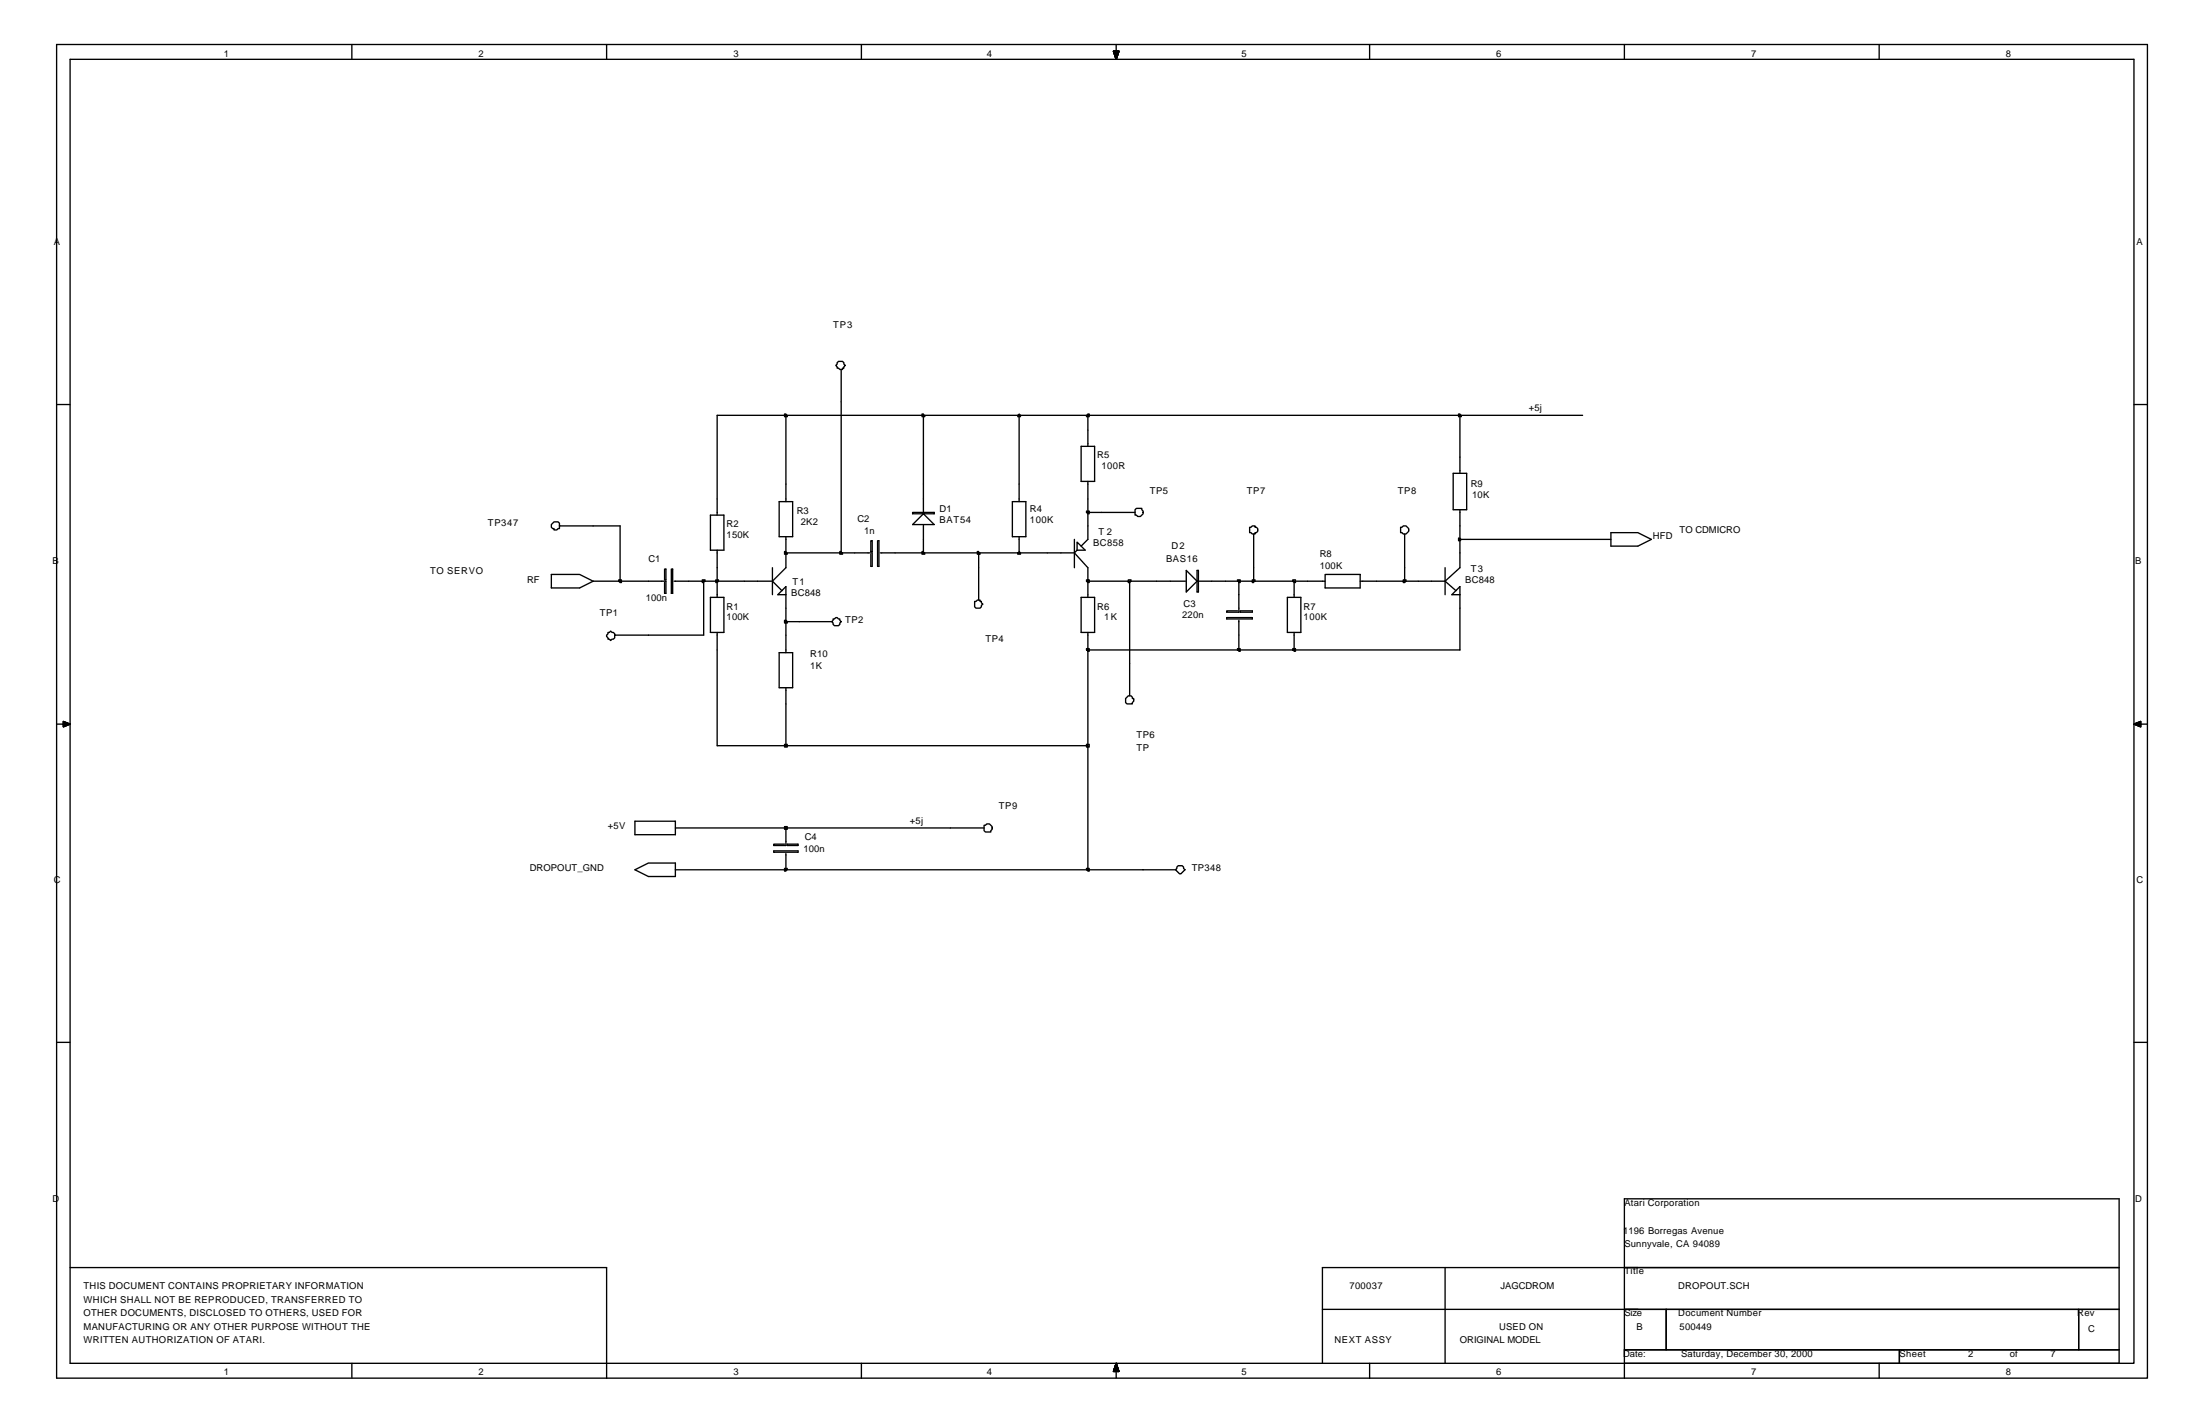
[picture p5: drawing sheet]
<svg xmlns="http://www.w3.org/2000/svg" width="432mm" height="279mm" viewBox="0 0 432 279" stroke-linecap="round" stroke-linejoin="round" font-family="sans-serif">
<g fill="none" stroke="#000" stroke-width=".26">
<path d="M11.1 8.7h410.4v261.7h-410.4zM13.8 11.6h405v255.9h-405zM69.1 8.7v2.9M119.1 8.7v2.9M169.1 8.7v2.9M219.1 8.7v2.9M268.8 8.7v2.9M318.8 8.7v2.9M368.8 8.7v2.9M11.1 79.4h2.7M164.3 71.2l.3-.3h.8l.5 .8-.3 .3v.2h-.2v.3h-.6l-.2-.3h-.3v-.2l-.3-.3 .3-.3zM165.1 72.5v36"/>
<path d="M418.8 79.4h2.7M152.9 98.4h2.7v6.9h-2.7zM154 81.2h.3v.3h.2v.3h-.5zM154.3 81.5v16.9M181 81.2h.2v.3h.3v.3h-.5zM181.2 81.5v19.3M198.7 98.4h2.6v6.9h-2.6zM200 81.2l.3 .3v.3h-.5v-.3h.2zM200 81.5v16.9M212.2 87.6h2.6v6.9h-2.6zM213.5 81.2h.3v.6h-.5v-.3h.2zM213.5 81.5v6.1"/>
<path d="M213.5 94.5v11.3l-1.3 1.4M285.2 92.9h2.7v7.1h-2.7zM286.3 81.2h.2v.3h.3v.3h-.5zM286.5 81.5v11.4M310.6 81.5h-169.8v19.6M108.2 112.7h5.6l2.6 1.3-2.6 1.4h-5.6zM109.8 103.2v-.5a.91 .91 0 0 0-1.1-.3 .91 .91 0 0 0-.5 1.1l.3 .2h.2v.3h.6l.2-.3h.3v-.5h11.9v10.8M116.4 114h14.3v2.4h-.3v-2.1M121.4 113.8h.6v.5h-.3l-.3-.3zM130.4 111.7h.3v2.1h-.3zM131.8 111.7h.2v4.7h-.2zM132.3 114h19.3"/>
<path d="M137.8 113.8h.6v.2h-.3v.3h-.3zM138.1 114v10.6h-17.5v.5l-.7 .6-.3-.3h-.3v-.3l-.2-.2 .2-.8h.3l.3-.3 .7 .6v.2M139.4 101.1h2.7v6.8h-2.7zM139.4 117.2h2.7v6.9h-2.7zM140.5 113.8h.5v.2l-.2 .3h-.3zM140.8 107.9v9.3M151.6 114l1.9 1.9M151.6 111.4v5.3M154 108.2h.3v.3h.2v.2h-.5zM154.3 108.5h16.9v2.6h-.3v-2.4M154.3 105.3v6.1l-2.7 2.6M154.3 116.7h-1.6l1.6-1.6v13"/>
<path d="M164.8 108.2h.3v.3h.3v.2h-.6zM170.9 106.1h.3v2.1h-.3zM172.2 106.1h.3v5h-.3zM172.8 108.5h8.4M179.1 100.5h4.3v.3h-4.3zM179.1 102.9l2.1-2.1 2.2 2.1zM181 108.2h.2v.3h.3v.2h-.5zM181.2 108.5h18.8M181.2 102.9v5.6M191.3 118h.3l.2-.3h.6v.3h.2v.3l.3 .2-.3 .3a.67 .67 0 0 1-.8 .5 .67 .67 0 0 1-.5-.8zM191.8 108.2h.3v.3h.3v.2h-.6zM192.1 108.5v9.2"/>
<path d="M200 108.2l.3 .3v.2h-.5v-.2h.2zM200 105.3v3.2M210.9 108.5l2.6 2.9v5.8M210.9 105.8v5.6M211.4 106.4l1.6 1.5h-1.6zM211.4 107.9l-.5 .6h-10.9M212.2 117.2h2.6v6.9h-2.6zM213.3 100.3h.5v.5h-.3l-.2-.3zM213.3 113.8h.5v.5h-.3l-.2-.3zM213.5 114h19.3M213.5 100.5h9.3M221.5 113.8h.5v.2l-.3 .3h-.2z"/>
<path d="M221.7 114v22.5M222.8 100l.2-.3h1.1v.3a.75 .75 0 0 1 0 1.1 .75 .75 0 0 1-1.1 0h-.2zM232.8 111.9l2.1 2.1-2.1 2.2zM234.9 114h8.3M234.9 111.9h.3v4.3h-.3zM242.9 113.8h.5v.5h-.2v-.3h-.3zM243.2 114v6.1h-2.4v-.2h2.1M243.2 114h10.8M243.4 119.9h2.4v.2h-2.4zM245.3 103.5h.2l.3-.3h.5v.3h.3a.66 .66 0 0 1 0 1h-.3v.3h-.5l-.3-.3h-.2zM245.8 113.8h.5v.2h-.2v.3h-.3zM246.1 104.8v9.2"/>
<path d="M252.7 117.2h2.6v6.9h-2.6zM253.7 113.8h.6v.5h-.3l-.3-.3zM254 114h6.1M254 114v3.2M260.1 112.7h6.9v2.7h-6.9zM267 114h16.6M274.9 103.5h.3a.77 .77 0 0 1 1.1-.1 .77 .77 0 0 1 0 1.1 .77 .77 0 0 1-1.1 0h-.3zM275.4 113.8h.6v.2l-.3 .3h-.3zM275.7 104.8v9.2M283.6 114l2.2 1.9M283.6 111.4v5.3M286.3 105.6h.2v.2h.3l-.3 .3h-.2z"/>
<path d="M286.5 116.7h-1.5l1.5-1.6v12.4h-73M286.5 100v11.4l-2.9 2.6M286.5 105.8h29.7M316.2 104.5h5.3l2.6 1.3-2.6 1.4h-5.3zM140.8 124.1v22.2h72.7M152.9 128.1h2.7v6.8h-2.7zM154 121.7h.3l.2 .3v.2h-.5zM154.3 134.9v11.4M154.3 122h8.9M163.5 121.4h.3l.2-.2 .8 .2v.3l.3 .3-.3 .2v.3l-.2 .3h-.8l-.6-.8 .3-.3zM213.3 127.3h.5v.5h-.3v-.3h-.2zM213.5 124.1v46.6"/>
<path d="M220.9 137.1a.84 .84 0 0 1 1.1-.6l.2 .3v.3h.3v.5l-.3 .2v.3h-1l-.3-.3zM240.8 121.2h5v.2h-5zM242.9 127.3h.5v.5h-.2v-.3h-.3zM243.2 121.7v5.8M253.7 127.3h.6v.5h-.3v-.3h-.3zM254 124.1v3.4M11.1 142.1h2.7M154 146h.5v.6h-.5zM213.3 146h.5v.6h-.5zM418.8 142.1h2.7M124.6 170.7l2.7-1.4h5.3v2.7h-5.3zM124.6 161.1h8v2.7h-8z"/>
<path d="M132.6 162.5h60.5M132.6 170.7h98.1M151.9 167h4.7v.2h-4.7zM154 162.2h.5v.5h-.5zM154 170.4h.5v.3h-.2v.2h-.3zM154.3 162.5v3.4h-2.4v-.3h2.1M154.3 167.5v3.2M154.5 165.6h2.1v.3h-2.1zM193.1 161.9h.3a.75 .75 0 0 1 1.1 0 .75 .75 0 0 1 0 1.1v.2h-1.1l-.3-.2zM213.3 170.4h.5v.5h-.3v-.2h-.2zM231 170.1l.2-.2h.8l.6 .8-.8 .7h-.3l-.8-.7 .3-.3zM11.1 204.5h2.7"/>
<path d="M418.8 204.5h2.7M13.8 248.7h105.3v21.7M259.6 256.9h156.3M283.6 248.7v18.8M327 256.9v7.9M408 256.9v7.9M415.9 248.7h-156.3v18.8M69.1 267.5v2.9M169.1 267.5v2.9M219.1 267.5v2.9M268.8 267.5v2.9M318.8 267.5h97.1v-32.3h-97.1v35.2"/>
<path d="M318.8 264.8h97.1M368.8 267.5v2.9M372.8 264.8v2.7"/>
</g>
<g fill="#000" stroke="#000" stroke-width=".26">
<path d="M218.5 10.1h1.1l-.5 1.5z" fill-rule="evenodd"/>
<path d="M218.5 10.1h1.1l-.5 1.5z" fill-rule="evenodd"/>
<path d="M218.5 10.1h1.1l-.5 1.5z" fill-rule="evenodd"/>
<path d="M218.5 10.1h1.1l-.5 1.5z" fill-rule="evenodd"/>
<path d="M218.5 10.1h1.1l-.5 1.5z" fill-rule="evenodd"/>
<path d="M218.5 10.1h1.1l-.5 1.5z" fill-rule="evenodd"/>
<path d="M218.5 10.1h1.1l-.5 1.5z" fill-rule="evenodd"/>
<path d="M12.4 141.6l1.4 .5-1.4 .5z" fill-rule="evenodd"/>
<path d="M12.4 141.6l1.4 .5-1.4 .5z" fill-rule="evenodd"/>
<path d="M12.4 141.6l1.4 .5-1.4 .5z" fill-rule="evenodd"/>
<path d="M418.8 142.1l1.4-.5v1z" fill-rule="evenodd"/>
<path d="M418.8 142.1l1.4-.5v1z" fill-rule="evenodd"/>
<path d="M418.8 142.1l1.4-.5v1z" fill-rule="evenodd"/>
<path d="M219.1 267.5l.5 1.6h-1.1z" fill-rule="evenodd"/>
<path d="M219.1 267.5l.5 1.6h-1.1z" fill-rule="evenodd"/>
<path d="M219.1 267.5l.5 1.6h-1.1z" fill-rule="evenodd"/>
<path d="M219.1 267.5l.5 1.6h-1.1z" fill-rule="evenodd"/>
<path d="M219.1 267.5l.5 1.6h-1.1z" fill-rule="evenodd"/>
<path d="M219.1 267.5l.5 1.6h-1.1z" fill-rule="evenodd"/>
<path d="M219.1 267.5l.5 1.6h-1.1z" fill-rule="evenodd"/>
</g>
<g font-size="1.9">
<text x="43.9" y="11.1">1</text>
<text x="93.9" y="11.1">2</text>
<text x="143.9" y="11.1">3</text>
<text x="193.7" y="11.1">4</text>
<text x="243.7" y="11.1">5</text>
<text x="293.7" y="11.1">6</text>
<text x="343.7" y="11.1">7</text>
<text x="393.7" y="11.1">8</text>
<text x="10.6" y="48.2">A</text>
<text x="419.4" y="48.2">A</text>
<text x="163.5" y="64.3">TP3</text>
<text x="300" y="80.7">+5j</text>
<text x="215.4" y="90">R5</text>
<text x="216.2" y="92.1">100R</text>
<text x="288.7" y="95.5">R9</text>
<text x="156.4" y="100.8">R3</text>
<text x="184.4" y="100.5">D1</text>
<text x="202.1" y="100.5">R4</text>
<text x="225.7" y="96.8">TP5</text>
<text x="244.7" y="96.8">TP7</text>
<text x="274.4" y="96.8">TP8</text>
<text x="288.9" y="97.6">10K</text>
<text x="95.8" y="103.2">TP347</text>
<text x="142.6" y="103.5">R2</text>
<text x="142.6" y="105.6">150K</text>
<text x="157.2" y="102.9">2K2</text>
<text x="168.3" y="102.4">C2</text>
<text x="169.6" y="104.8">1n</text>
<text x="184.4" y="102.7">BAT54</text>
<text x="202.1" y="102.7">100K</text>
<text x="214.6" y="107.2">BC858</text>
<text x="215.6" y="105">T 2</text>
<text x="229.9" y="107.7">D2</text>
<text x="324.4" y="105.8">HFD</text>
<text x="329.7" y="104.5">TO CDMICRO</text>
<text x="10.3" y="110.6">B</text>
<text x="84.4" y="112.7">TO SERVO</text>
<text x="127.3" y="110.3">C1</text>
<text x="228.9" y="110.3">BAS16</text>
<text x="259" y="109.3">R8</text>
<text x="259" y="111.7">100K</text>
<text x="288.7" y="112.2">T3</text>
<text x="419.1" y="110.6">B</text>
<text x="103.5" y="114.3">RF</text>
<text x="126.7" y="118">100n</text>
<text x="142.6" y="119.6">R1</text>
<text x="155.3" y="116.9">BC848</text>
<text x="155.6" y="114.8">T1</text>
<text x="215.4" y="119.6">R6</text>
<text x="232.3" y="119.1">C3</text>
<text x="255.9" y="119.6">R7</text>
<text x="287.6" y="114.3">BC848</text>
<text x="117.7" y="120.9">TP1</text>
<text x="142.6" y="121.7">100K</text>
<text x="165.9" y="122.2">TP2</text>
<text x="193.4" y="125.9">TP4</text>
<text x="216.7" y="121.7">1 K</text>
<text x="232" y="121.2">220n</text>
<text x="255.9" y="121.7">100K</text>
<text x="159" y="128.9">R10</text>
<text x="159" y="131.2">1K</text>
<text x="223" y="144.7">TP6</text>
<text x="223" y="147.4">TP</text>
<text x="178.6" y="161.7">+5j</text>
<text x="196.1" y="158.8">TP9</text>
<text x="119.3" y="162.7">+5V</text>
<text x="157.7" y="167.2">100n</text>
<text x="158" y="164.8">C4</text>
<text x="10.6" y="173.3">C</text>
<text x="104" y="170.9">DROPOUT_GND</text>
<text x="233.9" y="170.9">TP348</text>
<text x="419.4" y="173.3">C</text>
<text x="10.3" y="235.7">D</text>
<text x="318.8" y="236.5">Atari Corporation</text>
<text x="419.1" y="235.7">D</text>
<text x="318.6" y="242.1">1196 Borregas Avenue</text>
<text x="318.8" y="244.7">Sunnyvale, CA 94089</text>
<text x="318.8" y="250">Title</text>
<text x="16.4" y="252.9">THIS DOCUMENT CONTAINS PROPRIETARY INFORMATION</text>
<text x="16.4" y="255.6">WHICH SHALL NOT BE REPRODUCED, TRANSFERRED TO</text>
<text x="264.8" y="252.9">700037</text>
<text x="294.5" y="252.9">JAGCDROM</text>
<text x="329.4" y="252.9">DROPOUT.SCH</text>
<text x="16.4" y="258.2">OTHER DOCUMENTS, DISCLOSED TO OTHERS, USED FOR</text>
<text x="16.4" y="260.9">MANUFACTURING OR ANY OTHER PURPOSE WITHOUT THE</text>
<text x="16.4" y="263.5">WRITTEN AUTHORIZATION OF ATARI.</text>
<text x="261.9" y="263.5">NEXT ASSY</text>
<text x="286.5" y="263.5">ORIGINAL MODEL</text>
<text x="294.2" y="260.9">USED ON</text>
<text x="318.8" y="258.2">Size</text>
<text x="321.2" y="260.9">B</text>
<text x="329.4" y="258.2">Document Number</text>
<text x="329.7" y="260.9">500449</text>
<text x="407.7" y="258.2">Rev</text>
<text x="409.8" y="261.4">C</text>
<text x="43.9" y="269.9">1</text>
<text x="93.9" y="269.9">2</text>
<text x="143.9" y="269.9">3</text>
<text x="193.7" y="269.9">4</text>
<text x="243.7" y="269.9">5</text>
<text x="293.7" y="269.9">6</text>
<text x="318.6" y="266.2">Date:</text>
<text x="329.9" y="266.2">Saturday, December 30, 2000</text>
<text x="343.7" y="269.9">7</text>
<text x="372.8" y="266.2">Sheet</text>
<text x="386.3" y="266.2">2</text>
<text x="393.7" y="269.9">8</text>
<text x="394.5" y="266.2">of</text>
<text x="402.4" y="266.2">7</text>
</g>
</svg>
